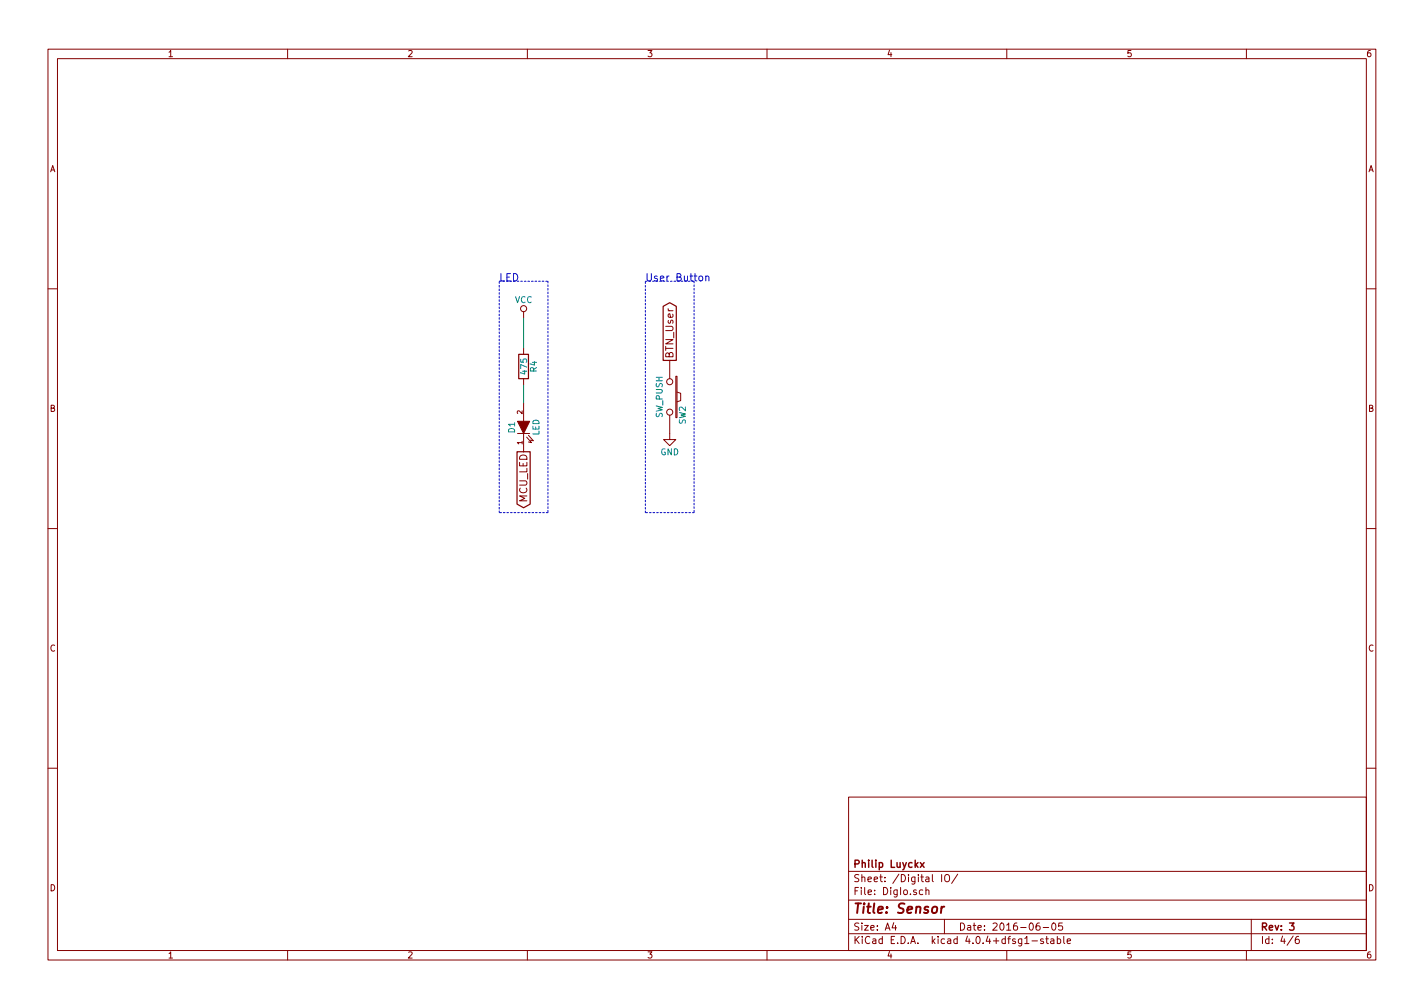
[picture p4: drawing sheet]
<svg xmlns="http://www.w3.org/2000/svg" width="297mm" height="210mm" viewBox="0 0 297 210" stroke-linecap="round" stroke-linejoin="round" font-family="sans-serif">
<g fill="none" stroke="#840000" stroke-width=".21">
<path d="M10 10.3h277v189.9h-277zM12 12.2h273v186.1h-273zM60 10.3v1.9M110 10.3v1.9M160 10.3v1.9M210 10.3v1.9M260 10.3v1.9M10 60.2h2M109.2 65v1.3M109.2 72.6v1.3M109.2 79v1.3M139.7 75.2v3.8"/>
<path d="M141 78.5h.2v8.6h-.2zM285 60.2h2M107.9 90.4h2.6M109.2 84.1v3.8M109.2 90.4v3.8M109.9 91.2l1 1.1-.7-.1M110.2 90.8l1.1 1.1-.7-.1M139.7 86.6v5.1h1.3l-1.3 1.3-1.3-1.3h1.3M141.2 81.8l.8 .2v1.6l-.8 .2M10 110.3h2M285 110.3h2M10 160.2h2"/>
<path d="M177 166.3h108v32h-108zM285 160.2h2M60 198.3v1.9M110 198.3v1.9M160 198.3v1.9M177 194.8h108M177 191.8h108M177 187.8h108M177 181.8h108M186.4 192.5l-.3 1h.9M186.8 193v1M192.5 185.7l-.5-.1-.2 .3v.6l.2 .1 .5-.1"/>
<path d="M193.1 185.7l.2-.1 .4 .1 .1 .9M193.1 185.1v1.5M196.4 182.4v1.5M197 191.8v3M197.1 182.6l.3-.2a.53 .53 0 0 1 .7 .5v.5a.51 .51 0 0 1-.8 .4 1.05 1.05 0 0 1-.2-1.2zM199.8 182.3l-1.3 2M210 198.3v1.9M215.3 196.3h1.1M216.8 192.5l-.4 .1a1.11 1.11 0 0 0-.1 1.3l.4 .1 .2-.1 .1-.5-.3-.3-.4 .1-.2 .2M217.6 193.5h1.1M217.6 195.9l-.3-.1-.3 .2 .1 .3 .5 .1v.3h-.6M218.1 195.8h.6"/>
<path d="M218.3 195.3v1.3l.4 .2M219.2 195.9h.6v.9M219.5 192.7l.2-.2a.8 .8 0 0 1 .6 .8 .8 .8 0 0 1-.6 .7l-.3-.5zM219.8 196.2l-.4 .1-.3 .2 .3 .3 .4-.1M220.5 195.9l.5-.1 .3 .3-.2 .6h-.6M220.5 195.3v1.5M221.6 192.5h-.7l-.1 .7h.7l.2 .2-.1 .5-.2 .1-.6-.1M221.9 195.3v1.3l.2 .2M222.6 196.3l.7-.1v-.3l-.5-.1-.2 .2 .1 .7h.6M260 198.3v1.9M261 191.8v6.5M269.7 195.2l-1.2 2"/>
<path d="M270.9 195.3l-.4 .1a1.11 1.11 0 0 0-.2 1.3l.5 .1 .2-.1v-.5l-.2-.3-.5 .1-.1 .2"/>
<circle cx="109.2" cy="64.4" r=".63"/>
<circle cx="139.7" cy="79.6" r=".63"/>
<circle cx="139.7" cy="86" r=".63"/>
</g>
<path d="M192 179.9l.8 1M192.8 179.9l-.8 1M269 192.5h.9l-.5 .6 .4 .1v.7l-.2 .1-.6-.1" fill="none" stroke="#840000" stroke-width=".3"/>
<path d="M196.4 189.1l-.1 1.3M197 189.1l-.4 .1-.2 .3" fill="none" stroke="#840000" stroke-width=".41"/>
<path d="M107.9 87.9h2.6l-1.3 2.5z" fill="#840000" stroke="#840000" stroke-width=".21"/>
<path d="M108.2 73.9h2v5.1h-2zM138.3 63.9l1.4-.8 1.4 .8v11.3h-2.8zM107.8 94.2h2.8v11l-1.4 .7-1.4-.7z" fill="none" stroke="#840000" stroke-width=".25"/>
<path d="M109.2 66.3v6.3M109.2 80.3v3.8" fill="none" stroke="#008400" stroke-width=".21"/>
<path d="M104.1 58.7h10.2M114.3 58.7v48.2M134.6 58.7h10.2M144.8 58.7v48.2M104.1 106.9v-48.2M114.3 106.9h-10.2M134.6 106.9v-48.2M144.8 106.9h-10.2" fill="none" stroke="#0000c2" stroke-width=".21" stroke-dasharray=".3 .4"/>
<path d="M145.8 57.7l.3-.1 .4 .1 .1 .6-.2 .2-.3 .1-.3-.2zM147.2 57.7h.1a.36 .36 0 0 1 .6 .1v.8M147.2 57.6v1" fill="none" stroke="#0000c2" stroke-width=".21"/>
<text font-size="2.8" fill="#840000" x="178" y="190.5">Title: Sensor</text>
<g font-size="2.1" fill="#0000c2">
<text x="104.1" y="58.7">LED</text>
<text x="134.6" y="58.7">User Button</text>
</g>
<g font-size="2.1" fill="#840000">
<text x="140.5" y="74.8" transform="rotate(-90 140.5 74.8)">BTN_User</text>
<text x="110" y="104.9" transform="rotate(-90 110 104.9)">MCU_LED</text>
<text x="178" y="184">Sheet: /Digital IO/</text>
<text x="178" y="181">Philip Luyckx</text>
<text x="178" y="186.7">File: DigIo.sch</text>
<text x="178" y="196.9">KiCad E.D.A. kicad 4.0.4+dfsg1-stable</text>
<text x="178" y="194.1">Size: A4</text>
<text x="200" y="194.1">Date: 2016-06-05</text>
<text x="263" y="194.1">Rev: 3</text>
<text x="263" y="196.9">Id: 4/6</text>
</g>
<g font-size="1.8" fill="#840000">
<text x="35" y="11.9">1</text>
<text x="85" y="11.9">2</text>
<text x="135" y="11.9">3</text>
<text x="185" y="11.9">4</text>
<text x="235" y="11.9">5</text>
<text x="285" y="11.9">6</text>
<text x="10.4" y="35.9">A</text>
<text x="285.4" y="35.9">A</text>
<text x="10.4" y="85.9">B</text>
<text x="285.4" y="85.9">B</text>
<text x="10.4" y="135.9">C</text>
<text x="285.4" y="135.9">C</text>
<text x="10.4" y="185.9">D</text>
<text x="285.4" y="185.9">D</text>
<text x="35" y="199.9">1</text>
<text x="85" y="199.9">2</text>
<text x="135" y="199.9">3</text>
<text x="185" y="199.9">4</text>
<text x="235" y="199.9">5</text>
<text x="285" y="199.9">6</text>
</g>
<g font-size="1.8" fill="#008484">
<text x="107.4" y="63.2">VCC</text>
<text x="109.9" y="77.9" transform="rotate(-90 109.9 77.9)">475</text>
<text x="112" y="77.6" transform="rotate(-90 112 77.6)">R4</text>
<text x="138.2" y="87.2" transform="rotate(-90 138.2 87.2)">SW_PUSH</text>
<text x="143" y="88.5" transform="rotate(-90 143 88.5)">SW2</text>
<text x="107.4" y="90.3" transform="rotate(-90 107.4 90.3)">D1</text>
<text x="112.5" y="90.9" transform="rotate(-90 112.5 90.9)">LED</text>
<text x="137.7" y="94.9">GND</text>
</g>
<g font-size="1.4" fill="#840000">
<text x="109" y="86.4" transform="rotate(-90 109 86.4)">2</text>
<text x="109" y="92.7" transform="rotate(-90 109 92.7)">1</text>
</g>
</svg>
